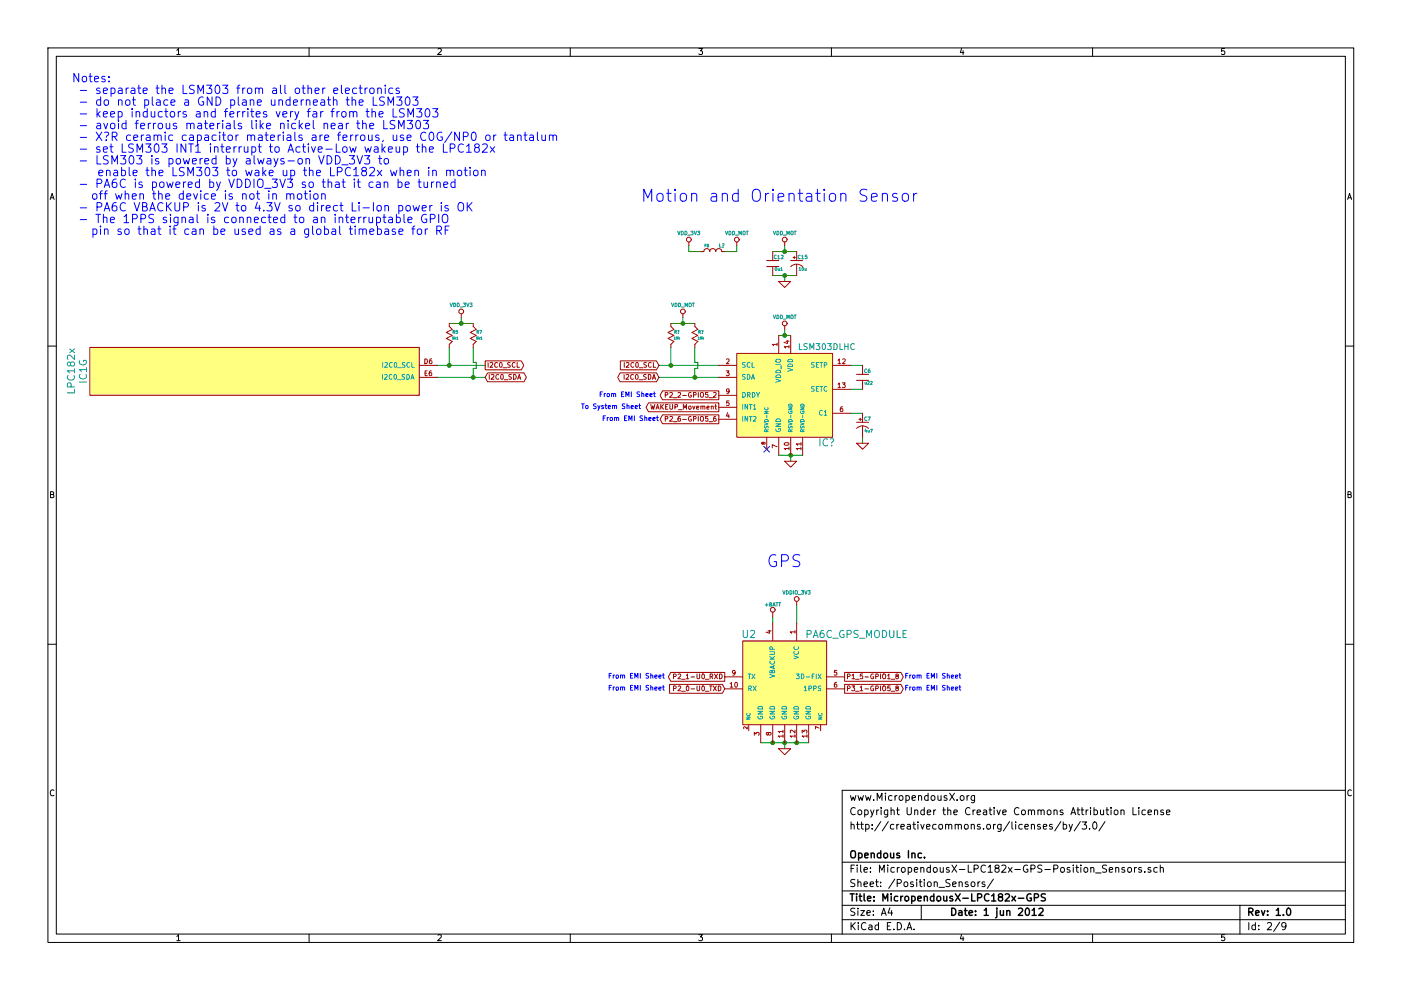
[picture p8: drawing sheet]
EESchema Schematic File Version 2  date 5/31/2012 10:34:44 PM
LIBS:power
LIBS:device
LIBS:transistors
LIBS:conn
LIBS:linear
LIBS:regul
LIBS:74xx
LIBS:cmos4000
LIBS:adc-dac
LIBS:memory
LIBS:xilinx
LIBS:special
LIBS:microcontrollers
LIBS:dsp
LIBS:microchip
LIBS:analog_switches
LIBS:motorola
LIBS:texas
LIBS:intel
LIBS:audio
LIBS:interface
LIBS:digital-audio
LIBS:philips
LIBS:display
LIBS:cypress
LIBS:siliconi
LIBS:opto
LIBS:atmel
LIBS:contrib
LIBS:valves
LIBS:opendous
LIBS:Opennect_Schematic_Symbols_Library
LIBS:MicropendousX-LPC182x-GPS-cache
EELAYER 25  0
EELAYER END
$Descr A4 11700 8267
encoding utf-8
Sheet 2 9
Title "MicropendousX-LPC182x-GPS"
Date "1 jun 2012"
Rev "1.0"
Comp "Opendous Inc."
Comment1 ""
Comment2 "http://creativecommons.org/licenses/by/3.0/"
Comment3 "Copyright Under the Creative Commons Attribution License"
Comment4 "www.MicropendousX.org"
$EndDescr
Text Notes 5350 1700 0    100  ~ 0
Motion and Orientation Sensor
Text Notes 6400 4750 0    100  ~ 0
GPS
Wire Wire Line
	6500 3800 6700 3800
Wire Wire Line
	5500 3050 6000 3050
Wire Wire Line
	7100 3250 7200 3250
Connection ~ 6550 2800
Wire Wire Line
	6550 2750 6550 2800
Connection ~ 6600 3800
Wire Wire Line
	6050 2100 6150 2100
Wire Wire Line
	6150 2100 6150 2050
Wire Wire Line
	6650 5050 6650 5200
Connection ~ 6450 6200
Connection ~ 6550 6200
Connection ~ 6650 6200
Wire Wire Line
	6350 6200 6750 6200
Connection ~ 3850 2700
Wire Wire Line
	3850 2650 3850 2700
Connection ~ 3950 3150
Wire Wire Line
	3950 3150 3950 3075
Wire Wire Line
	3950 3075 3975 3075
Wire Wire Line
	3975 3075 3975 3025
Wire Wire Line
	3975 3025 3950 3025
Wire Wire Line
	3950 3025 3950 2900
Wire Wire Line
	3650 3150 4050 3150
Wire Wire Line
	7200 3650 7200 3700
Wire Wire Line
	6450 2100 6650 2100
Wire Wire Line
	6450 2300 6650 2300
Wire Wire Line
	6550 2350 6550 2300
Connection ~ 6550 2300
Wire Wire Line
	3650 3050 4050 3050
Wire Wire Line
	3750 2900 3750 3050
Connection ~ 3750 3050
Wire Wire Line
	3750 2700 3950 2700
Wire Wire Line
	6550 2050 6550 2100
Connection ~ 6550 2100
Wire Wire Line
	6550 6200 6550 6250
Wire Wire Line
	6450 5150 6450 5200
Wire Wire Line
	5750 2050 5750 2100
Wire Wire Line
	5750 2100 5850 2100
Wire Wire Line
	6600 3800 6600 3850
Wire Wire Line
	6600 2800 6500 2800
Wire Wire Line
	7100 3050 7200 3050
Wire Wire Line
	7100 3450 7200 3450
Wire Wire Line
	5600 2700 5800 2700
Connection ~ 5600 3050
Wire Wire Line
	5600 2900 5600 3050
Wire Wire Line
	5800 2900 5800 3025
Wire Wire Line
	5800 3025 5825 3025
Wire Wire Line
	5825 3025 5825 3075
Wire Wire Line
	5825 3075 5800 3075
Wire Wire Line
	5800 3075 5800 3150
Connection ~ 5800 3150
Wire Wire Line
	5700 2650 5700 2700
Connection ~ 5700 2700
Wire Wire Line
	5500 3150 6000 3150
$Comp
L VDD_MOT #PWR?
U 1 1
P 5700 2650
F 0 "#PWR?" H 5700 2750 30  0001 C CNN
F 1 "VDD_MOT" H 5700 2750 30  0000 C CNN
	1    5700 2650
	1    0    0    -1  
$EndComp
$Comp
L R_MINI R?
U 1 1
P 5600 2800
F 0 "R?" V 5575 2850 25  0000 C CNN
F 1 "10k" V 5625 2850 20  0000 C CNN
	1    5600 2800
	0    1    1    0   
$EndComp
$Comp
L R_MINI R?
U 1 1
P 5800 2800
F 0 "R?" V 5775 2850 25  0000 C CNN
F 1 "10k" V 5825 2850 20  0000 C CNN
	1    5800 2800
	0    1    1    0   
$EndComp
$Comp
L VDD_MOT #PWR?
U 1 1
P 6550 2750
F 0 "#PWR?" H 6550 2850 30  0001 C CNN
F 1 "VDD_MOT" H 6550 2850 30  0000 C CNN
	1    6550 2750
	1    0    0    -1  
$EndComp
NoConn ~ 6400 3750
$Comp
L GND #PWR?
U 1 1
P 6600 3850
F 0 "#PWR?" H 6600 3850 30  0001 C CNN
F 1 "GND" H 6600 3780 30  0001 C CNN
	1    6600 3850
	1    0    0    -1  
$EndComp
Text Notes 4850 3425 0    40   ~ 0
To System Sheet
Text GLabel 5500 3150 0    40   BiDi ~ 0
I2C0_SDA
Text GLabel 5500 3050 0    40   Input ~ 0
I2C0_SCL
$Comp
L LSM303DLHC IC?
U 1 1
P 6550 3300
F 0 "IC?" H 6900 2900 60  0000 C CNN
F 1 "LSM303DLHC" H 6900 3700 50  0000 C CNN
	1    6550 3300
	1    0    0    -1  
$EndComp
$Comp
L L_MINI L?
U 1 1
P 5950 2100
F 0 "L?" H 5875 2050 30  0000 C CNN
F 1 "FB" H 6000 2050 22  0000 C CNN
	1    5950 2100
	-1   0    0    1   
$EndComp
$Comp
L VDD_MOT #PWR?
U 1 1
P 6150 2050
F 0 "#PWR?" H 6150 2150 30  0001 C CNN
F 1 "VDD_MOT" H 6150 2150 30  0000 C CNN
	1    6150 2050
	1    0    0    -1  
$EndComp
$Comp
L VDD_MOT #PWR?
U 1 1
P 6550 2050
F 0 "#PWR?" H 6550 2150 30  0001 C CNN
F 1 "VDD_MOT" H 6550 2150 30  0000 C CNN
	1    6550 2050
	1    0    0    -1  
$EndComp
Text GLabel 7050 5750 2    40   Output ~ 0
P3_1-GPIO5_8
Text Notes 7550 5775 0    40   ~ 0
From EMI Sheet
Text Notes 7550 5675 0    40   ~ 0
From EMI Sheet
Text Notes 5000 3325 0    40   ~ 0
From EMI Sheet
Text Notes 5025 3525 0    40   ~ 0
From EMI Sheet
Text GLabel 7050 5650 2    40   Output ~ 0
P1_5-GPIO1_8
Text GLabel 6000 3500 0    40   Output ~ 0
P2_6-GPIO5_6
Text GLabel 6000 3300 0    40   Output ~ 0
P2_2-GPIO5_2
Text GLabel 6000 3400 0    40   Output ~ 0
WAKEUP_Movement
Text Notes 5075 5775 0    40   ~ 0
From EMI Sheet
$Comp
L VDDIO_3V3 #PWR5
U 1 1
P 6650 5050
F 0 "#PWR5" H 6650 5150 30  0001 C CNN
F 1 "VDDIO_3V3" H 6650 5150 30  0000 C CNN
	1    6650 5050
	1    0    0    -1  
$EndComp
$Comp
L VDD_3V3 #PWR1
U 1 1
P 3850 2650
F 0 "#PWR1" H 3850 2750 30  0001 C CNN
F 1 "VDD_3V3" H 3850 2750 30  0000 C CNN
	1    3850 2650
	1    0    0    -1  
$EndComp
$Comp
L VDD_3V3 #PWR7
U 1 1
P 5750 2050
F 0 "#PWR7" H 5750 2150 30  0001 C CNN
F 1 "VDD_3V3" H 5750 2150 30  0000 C CNN
	1    5750 2050
	1    0    0    -1  
$EndComp
Text Notes 5075 5675 0    40   ~ 0
From EMI Sheet
$Comp
L GND #PWR4
U 1 1
P 6550 6250
F 0 "#PWR4" H 6550 6250 30  0001 C CNN
F 1 "GND" H 6550 6180 30  0001 C CNN
	1    6550 6250
	1    0    0    -1  
$EndComp
$Comp
L +BATT #PWR3
U 1 1
P 6450 5150
F 0 "#PWR3" H 6450 5100 20  0001 C CNN
F 1 "+BATT" H 6450 5250 30  0000 C CNN
	1    6450 5150
	1    0    0    -1  
$EndComp
$Comp
L R_MINI R7
U 1 1
P 3950 2800
F 0 "R7" V 3925 2850 25  0000 C CNN
F 1 "5k1" V 3975 2850 20  0000 C CNN
	1    3950 2800
	0    1    1    0   
$EndComp
$Comp
L R_MINI R5
U 1 1
P 3750 2800
F 0 "R5" V 3725 2850 25  0000 C CNN
F 1 "5k1" V 3775 2850 20  0000 C CNN
	1    3750 2800
	0    1    1    0   
$EndComp
Text GLabel 4050 3050 2    40   Output ~ 0
I2C0_SCL
Text GLabel 4050 3150 2    40   BiDi ~ 0
I2C0_SDA
$Comp
L GND #PWR8
U 1 1
P 6550 2350
F 0 "#PWR8" H 6550 2350 30  0001 C CNN
F 1 "GND" H 6550 2280 30  0001 C CNN
	1    6550 2350
	1    0    0    -1  
$EndComp
$Comp
L GND #PWR2
U 1 1
P 7200 3700
F 0 "#PWR2" H 7200 3700 30  0001 C CNN
F 1 "GND" H 7200 3630 30  0001 C CNN
	1    7200 3700
	1    0    0    -1  
$EndComp
$Comp
L CP_MINI C7
U 1 1
P 7200 3550
F 0 "C7" V 7150 3590 30  0000 C CNN
F 1 "4u7" V 7250 3600 25  0000 C CNN
	1    7200 3550
	0    1    1    0   
$EndComp
$Comp
L C_MINI C6
U 1 1
P 7200 3150
F 0 "C6" V 7150 3190 30  0000 C CNN
F 1 "u22" V 7250 3200 25  0000 C CNN
	1    7200 3150
	0    1    1    0   
$EndComp
$Comp
L C_MINI C12
U 1 1
P 6450 2200
F 0 "C12" V 6400 2250 30  0000 C CNN
F 1 "0u1" V 6500 2250 25  0000 C CNN
	1    6450 2200
	0    1    1    0   
$EndComp
$Comp
L CP_MINI C15
U 1 1
P 6650 2200
F 0 "C15" V 6600 2250 30  0000 C CNN
F 1 "10u" V 6700 2250 25  0000 C CNN
	1    6650 2200
	0    1    1    0   
$EndComp
$Comp
L LPC182X_TFBGA100 IC1
U 7 1
P 750 3100
F 0 "IC1" V 700 3100 60  0000 C CNN
F 1 "LPC182x" V 600 3100 60  0000 C CNN
	7    750  3100
	1    0    0    -1  
$EndComp
Text GLabel 6050 5750 0    40   Input ~ 0
P2_0-U0_TXD
Text GLabel 6050 5650 0    40   Output ~ 0
P2_1-U0_RXD
$Comp
L PA6C_GPS_MODULE U2
U 1 1
P 6550 5700
F 0 "U2" H 6250 6100 60  0000 C CNN
F 1 "PA6C_GPS_MODULE" H 7150 6100 60  0000 C CNN
	1    6550 5700
	1    0    0    -1  
$EndComp
Text Notes 600  700  0    70   ~ 0
Notes:\n - separate the LSM303 from all other electronics\n - do not place a GND plane underneath the LSM303\n - keep inductors and ferrites very far from the LSM303\n - avoid ferrous materials like nickel near the LSM303\n - X?R ceramic capacitor materials are ferrous, use C0G/NP0 or tantalum\n - set LSM303 INT1 interrupt to Active-Low wakeup the LPC182x\n - LSM303 is powered by always-on VDD_3V3 to\n    enable the LSM303 to wake up the LPC182x when in motion\n - PA6C is powered by VDDIO_3V3 so that it can be turned\n   off when the device is not in motion\n - PA6C VBACKUP is 2V to 4.3V so direct Li-Ion power is OK\n - The 1PPS signal is connected to an interruptable GPIO\n   pin so that it can be used as a global timebase for RF
$EndSCHEMATC
